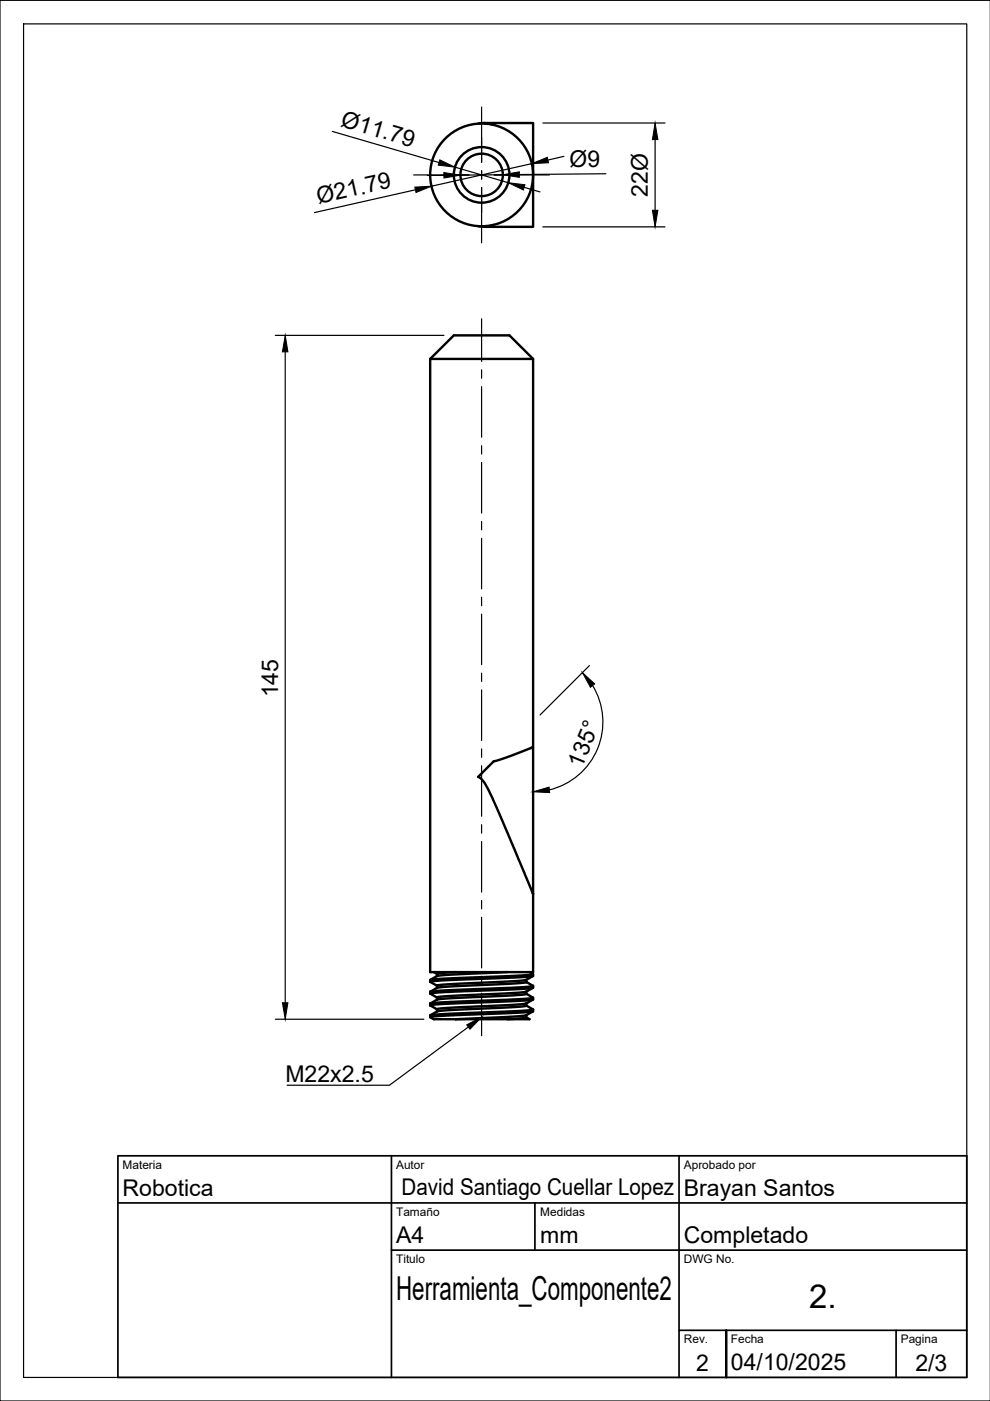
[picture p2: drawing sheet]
<svg xmlns="http://www.w3.org/2000/svg" width="210mm" height="297mm" viewBox="0 0 210 297" stroke-linecap="round" stroke-linejoin="round" font-family="sans-serif">
<!-- layer: Visible -->
<g fill="none" stroke="#000" stroke-width=".51">
<path d="M101.4 26.2l1.6-.1 1.7 .4M102.6 26.1h10.4v22h-10.4M104.7 47.7l-1.7 .4-1.6-.2M91.2 76.1v130h21.8v-16.6M91.2 76.1l5-5h11.8l5 5v82.3M91.2 76.1h21.8M102 164l2.7-2.6 3.1-1 5.2-2v31.1l-8.6-20.4-1.7-3.2-.8-.9-.5-.3zM91.2 207.8v.4M91.2 210.3v.4M91.2 215.7l.8 .4h4.6M91.2 210.7l1.4 .8M92 206.1l.6 .4"/>
<path d="M92.6 209v.5M92.6 211.5v.4M92.6 214v.4M92.7 206.9l-1.5 .9M92.7 209.4l-1.5 .9M92.7 211.9l-1.5 .9M92.7 214.4l-1.5 .9M96.6 206.1l-3.8 .3-.2 .1v.5M107.6 206.1l-11.6 .5-3.3 .3M111.6 215.7l.7 .4h-15.7M111.6 215.2v.5l-.3 .1-3.7 .3M111.6 212.7v.5l-1 .2-14.9 .7-3 .3"/>
<path d="M111.6 210.7l-2.1 .3-13.4 .6-3.4 .3M111.6 208.2l-2.4 .3-13.6 .6-2.9 .3M111.6 208.2l1.4 .8-2.8 .3-16.7 .7-2.3 .3M111.6 213.2l1.4 .8M111.6 210.7l1.4 .8M111.6 207.7v.5M111.6 210.2v.5M112.3 206.1l.7 .5-4.1 .3-15.1 .6-2.6 .3M113 211.5l-3.6 .4-16.6 .7-1.6 .2v.4M113 214l-2.7 .3-18 .8-1.1 .2v.4M113 214.4l-1.5 .9-.9 .1-14 .7M113 211.9l-1.5 .9-.7 .1-15.9 .8-2.3 .3"/>
<path d="M113 209.4l-1.5 .9-.6 .1-15.7 .8-2.6 .3M113 206.9l-1.5 .9-.8 .1-15.2 .7-2.9 .4M113 214.4l-2.7 .3-16.8 .7-2.3 .3M113 211.9l-3.6 .3-15.2 .6-3 .4 1.4 .8M113 209.4l-3.2 .3-16.7 .7-1.9 .3M113 206.9l-2.5 .3-15 .6-4.3 .3 1.4 .9M113 206.6v.3M113 209v.4M113 211.5v.4M113 214v.4"/>
<circle cx="102.1" cy="37.1" r="10.9"/>
<circle cx="102.1" cy="37.1" r="5.9"/>
<circle cx="102.1" cy="37.1" r="4.5"/>
</g>
<!-- layer: BORDER -->
<path d="M5 5.1h200v286.9h-200zM210 .1h-210v296.9h210" fill="none" stroke="#000" stroke-width=".25"/>
<!-- layer: Smart Centers -->
<g fill="none" stroke="#000" stroke-width=".25">
<path d="M87.7 37.1h11.7M101.2 37.1h1.8M102.1 22.7v11.7M102.1 36.2v1.8M102.1 39.8v11.7M104.8 37.1h11.7M102.1 67.6v9M102.1 78.4v1.8M102.1 82v10.7M102.1 94.5v1.8M102.1 98.1v10.7M102.1 110.6v1.7"/>
<path d="M102.1 114.1v10.7M102.1 126.6v1.8M102.1 130.2v10.7M102.1 142.7v1.8M102.1 146.3v10.7M102.1 158.8v1.8M102.1 162.4v10.7M102.1 174.8v1.8M102.1 178.4v10.7M102.1 190.9v1.8M102.1 194.5v10.7M102.1 207v1.8"/>
<path d="M102.1 210.6v9"/>
</g>
<!-- layer: TITLEBLOCK -->
<path d="M25 245.1h180v46.9h-180zM25 255h180M83 245.1v46.9M113.4 255v10.1M144 245.1v46.9M83 265.1h122M144 282.1h61M154 282.1v9.9zM190 282.1v9.9" fill="none" stroke="#000" stroke-width=".36"/>
<!-- layer: Leaders -->
<path d="M99 217.3l3.1-1.6-2.4 2.5z" fill="#000" stroke="#000" stroke-width=".21"/>
<path d="M99.3 217.7l-16.7 12.4h-21.7" fill="none" stroke="#000" stroke-width=".25"/>
<!-- layer: FD_Dimensions -->
<g fill="none" stroke="#000" stroke-width=".25">
<path d="M70.5 27.9l22.6 6.6M94.1 37.2h-3.5M96.5 35.4l11.3 3.3M106.6 37l-9 .1M111.1 39.7l3.4 1M112.7 34.7l-21.2 4.8M115.1 26.1h25.9M119.6 33.2l-3.4 .7M128.5 36.8l-18.4 .2M138.9 29.6v15M88.1 40.2l-21.4 4.9M115.1 48.1h25.9"/>
<path d="M58.4 71.1h35.7M60.5 74.6v138M125 141.1l-10.5 10.5M125.7 145.4a14.8 14.8 0 0 1-9.2 22.1M58.4 216.1h31.5"/>
</g>
<path d="M87.9 39.7l3.6-.2-3.3 1.3zM93.3 33.9l3.2 1.5-3.6-.4zM94.1 36.6l3.5 .5-3.5 .6zM106.6 37l3.5-.6v1.2zM107.8 38.7l3.5 .5-.3 1.1zM112.7 34.7l3.3-1.3 .3 1.1zM138.9 26.1l.6 3.5h-1.2zM138.3 44.6h1.2l-.6 3.5zM60.5 71.1l.5 3.5h-1.1zM123.5 142.6l2.6 2.4-.9 .7zM113 167.9l3.4-1 .1 1.1zM59.9 212.6h1.1l-.5 3.5z" fill="#000" stroke="#000" stroke-width=".21"/>
<g font-size="7">
<text x="84" y="275.6">Herramienta_Componente2</text>
<text x="171.6" y="277.3">2.</text>
</g>
<g font-size="4.9">
<text x="72.1" y="26.7" transform="rotate(16 72.1 26.7)">Ø11.79</text>
<text x="120.7" y="35.4" transform="rotate(-1 120.7 35.4)">Ø9</text>
<text x="137.4" y="41.7" transform="rotate(-90 137.4 41.7)">22Ø</text>
<text x="67.5" y="43.3" transform="rotate(-13 67.5 43.3)">Ø21.79</text>
<text x="59" y="147.9" transform="rotate(-90 59 147.9)">145</text>
<text x="123.4" y="162.9" transform="rotate(-67 123.4 162.9)">135°</text>
<text x="60.5" y="229.4">M22x2.5</text>
<text x="26" y="253.5">Robotica</text>
<text x="85.2" y="253.3">David Santiago Cuellar Lopez</text>
<text x="145" y="253.5">Brayan Santos</text>
<text x="84" y="263.6">A4</text>
<text x="114.6" y="263.6">mm</text>
<text x="145" y="263.6">Completado</text>
<text x="147.6" y="290.7">2</text>
<text x="155" y="290.5">04/10/2025</text>
<text x="194.1" y="290.7">2/3</text>
</g>
<g font-size="2.5">
<text x="26" y="247.8">Materia</text>
<text x="84" y="247.8">Autor</text>
<text x="145" y="247.8">Aprobado por</text>
<text x="84" y="257.9">Tamaño</text>
<text x="114.6" y="257.9">Medidas</text>
<text x="84" y="267.9">Titulo</text>
<text x="145" y="267.9">DWG No.</text>
<text x="145" y="284.8">Rev.</text>
<text x="155" y="284.8">Fecha</text>
<text x="191" y="284.8">Pagina</text>
</g>
</svg>
